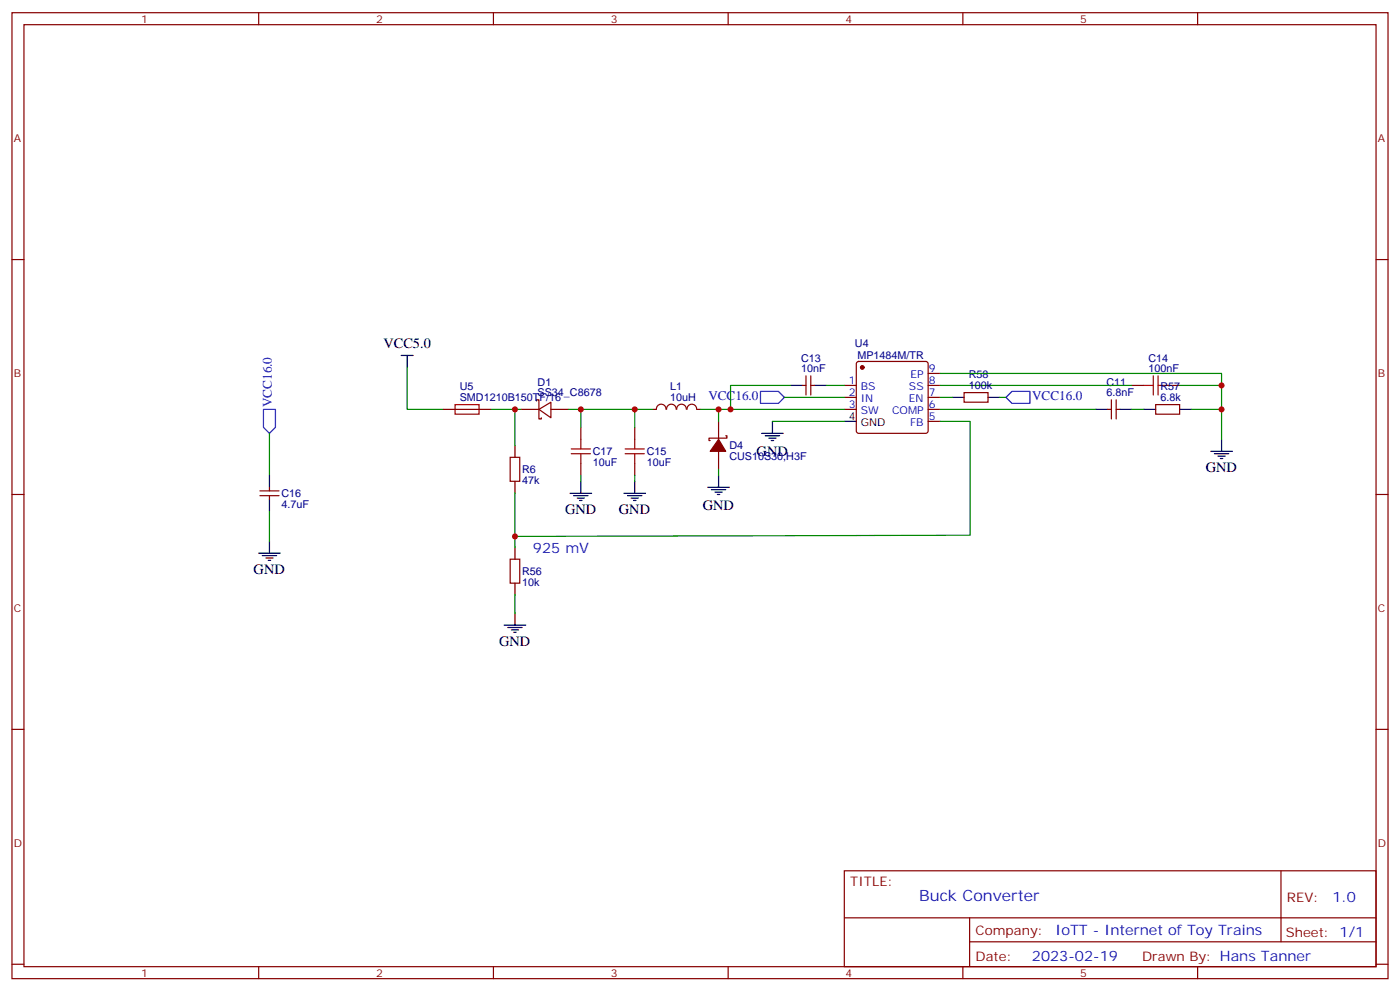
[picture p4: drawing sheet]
<svg xmlns="http://www.w3.org/2000/svg" width="412mm" height="292mm" viewBox="0 0 412 292" stroke-linecap="round" stroke-linejoin="round" font-family="sans-serif">
<g fill="none" stroke="#870000" stroke-width=".35">
<path d="M3.5 3.7h405.4v284.4h-405.4zM7.1 7.3h398.2v277.3h-398.2zM76.2 3.7v3.6M145.3 3.7v3.6M214.5 3.7v3.6M283.6 3.7v3.6M352.8 3.7v3.6M3.5 76.4h3.6M405.3 76.4h3.6M158 118v-.3h.7v2.8M236.4 113.5h1M237.4 110.6v5.7"/>
<path d="M238.8 113.5h1.1M238.8 110.6v5.7M248.7 113.5h3.5M248.7 117h3.5M252.5 106.6l.4-.2h19.8l.5 .2 .2 .5v19.8l-.2 .5-.5 .2h-19.8l-.5-.3-.2-.4v-19.8zM273.4 113.5h3.5M273.4 117h3.5M273.4 109.9h3.5M284 115.6h7v2.8h-7zM327.4 117.7v5.6M328.8 117.7v5.6M333.4 113.5h3.5"/>
<path d="M340.4 119.1h7.1v2.8h-7.1zM344 113.5h3.5M130.5 120.5h14.1M150.3 134.6h2.8v7.1h-2.8zM153.5 120.5h5.2M158.7 120.5l3.6-2.1v4.6zM158.7 120.5v2.8h.8v-.3M162.3 120.5h5.3M171.1 125.8v3.5M171.1 136.4v3.5M187 125.8v3.5M187 136.4v3.5"/>
<path d="M192.3 120.5h1M193.4 120.5a1.41 1.41 0 0 1 1.4-1.5 1.41 1.41 0 0 1 1.4 1.5M196.4 120.5a1.41 1.41 0 0 1 1.4-1.5 1.41 1.41 0 0 1 1.4 1.5M199.3 120.5a1.41 1.41 0 0 1 1.4-1.5 1.41 1.41 0 0 1 1.5 1.5M202.4 120.5a1.41 1.41 0 0 1 1.4-1.5 1.41 1.41 0 0 1 1.4 1.5M205.3 120.5h1.1M211.7 124v5.3M211.7 132.9v5.2M213.8 128.3h.3v.7h-5.3v.7h.4M248.7 120.5h3.5M273.4 120.5h3.5M273.4 124h3.5"/>
<path d="M326.3 120.5h1.1M328.8 120.5h1M3.5 145.6h3.6M76.6 144.5h5.6M76.6 145.9h5.6M79.4 143.4v1.1M79.4 145.9v1.1M405.3 145.6h3.6M150.3 164.6h2.8v7.1h-2.8zM3.5 214.7h3.6M405.3 214.7h3.6M248.7 256.3h156.6v28.3h-156.6z"/>
<path d="M377.3 256.4v20.8M248.7 270.2h156.5M285.6 277.2h119.6M285.6 270.2v14.1M3.5 283.8h3.6M76.2 284.6v3.5M145.3 284.6v3.5M214.5 284.6v3.5M283.6 284.6v3.5M352.8 284.6v3.5M405.3 283.8h3.6"/>
</g>
<path d="M224 115.2h5.3l1.8 1.8-1.8 1.7h-5.3zM298.1 115.2h5.3v3.5h-5.3l-1.8-1.7zM77.6 120.5h3.5v5.3l-1.7 1.8-1.8-1.8z" fill="none" stroke="#00f" stroke-width=".35"/>
<g fill="none" stroke="#000" stroke-width=".35">
<path d="M118.2 104.6h3.5M119.9 104.6v3.6M232.8 113.5h3.6M239.9 113.5h3.5M280.5 117h3.5M291 117h3.6M79.4 139.9v3.5M151.7 131.1v3.5M211.7 139.9v3.5M224.4 127.6h6.3M225.4 128.3h4.3M226.5 129h2.1"/>
<path d="M227.2 129.7h.7M227.5 124v3.6M248.7 124h3.5M322.8 120.5h3.5M329.8 120.5h3.6M336.9 120.5h3.5M347.5 120.5h3.5M356.7 132.9h6.3M357.7 133.6h4.2M358.8 134.3h2.1M359.5 135h.7M359.8 129.3v3.6"/>
<path d="M79.4 147v3.5M79.4 159.3v3.5M151.7 141.7v3.5M167.9 145.2h6.4M169 145.9h4.2M170 146.6h2.2M170.7 147.3h.7M171.1 141.7v3.5M183.8 145.2h6.3M184.9 145.9h4.2M185.9 146.6h2.1M186.6 147.3h.7"/>
<path d="M187 141.7v3.5M208.5 143.4h6.3M209.5 144.1h4.3M210.6 144.9h2.1M211.3 145.6h.7M76.2 162.8h6.3M77.3 163.5h4.2M78.3 164.3h2.1M79 165h.7M151.7 161.1v3.5M151.7 171.7v3.5M148.5 184h6.4"/>
<path d="M149.6 184.7h4.2M150.6 185.4h2.2M151.3 186.1h.7M151.7 180.5v3.5"/>
</g>
<g fill="#870000" stroke="#870000" stroke-width=".35">
<path d="M211.7 129.3l2.1 3.6h-4.6z"/>
<circle cx="254" cy="108.2" r=".53"/>
</g>
<g fill="none" stroke="#a10000" stroke-width=".35">
<path d="M134.1 119.1h7v2.8h-7zM336.9 113.5h2.8M339.7 110.6v5.7M341.1 113.5h2.9M341.1 110.6v5.7M168.3 133.6h5.6M168.3 132.2h5.6M171.1 129.3v2.9M171.1 133.6v2.8M184.1 133.6h5.7M184.1 132.2h5.7M187 129.3v2.9"/>
<path d="M187 133.6v2.8"/>
</g>
<g fill="none" stroke="#008700" stroke-width=".35">
<path d="M119.9 108.2v12.3h10.6M231.1 117h17.6M232.8 113.5h-17.6v7M243.4 113.5h5.3M276.9 109.9h82.9v3.6M276.9 117h3.6M276.9 113.5h56.5M294.6 117h1.7M347.5 113.5h12.3v15.8M79.4 127.6v12.3M144.6 120.5h8.9M151.7 120.5v10.6"/>
<path d="M167.6 120.5h24.7M171.1 120.5v5.3M171.1 139.9v1.8M187 120.5v5.3M187 139.9v1.8M206.4 120.5h42.3M211.7 120.5v3.5M211.7 138.1v1.8M227.5 124h21.2M276.9 124h8.9v33.6l-134.1 .3M276.9 120.5h45.9M333.4 120.5h3.5"/>
<path d="M351 120.5h8.8M79.4 150.5v8.8M151.7 145.2v15.9M151.7 175.2v5.3"/>
</g>
<g fill="#c00">
<circle cx="359.8" cy="120.5" r=".88"/>
<circle cx="359.8" cy="113.5" r=".88"/>
<circle cx="211.7" cy="120.5" r=".88"/>
<circle cx="215.2" cy="120.5" r=".88"/>
<circle cx="187" cy="120.5" r=".88"/>
<circle cx="151.7" cy="157.9" r=".88"/>
<circle cx="171.1" cy="120.5" r=".88"/>
<circle cx="151.7" cy="120.5" r=".88"/>
</g>
<text font-size="4.6" fill="#00f" x="270.8" y="265.4">Buck Converter</text>
<g font-size="4.2">
<text x="112.9" y="102.5">VCC5.0</text>
<text x="222.9" y="134.3">GND</text>
<text x="355.2" y="139">GND</text>
<text x="166.4" y="151.3">GND</text>
<text x="182.3" y="151.3">GND</text>
<text x="207" y="150.2">GND</text>
<text x="74.7" y="169">GND</text>
<text x="147" y="190.2">GND</text>
</g>
<g font-size="4.2" fill="#00f">
<text x="157" y="162.8">925 mV</text>
<text x="392.5" y="265.6">1.0</text>
<text x="310.9" y="275.2">IoTT - Internet of Toy Trains</text>
<text x="304" y="283">2023-02-19</text>
</g>
<g font-size="3.9" fill="#00f">
<text x="80.1" y="119.9" transform="rotate(-90 80.1 119.9)">VCC16.0</text>
<text x="208.7" y="117.7">VCC16.0</text>
<text x="304" y="117.7">VCC16.0</text>
</g>
<g font-size="3.9" fill="#800">
<text x="250.5" y="260.9">TITLE:</text>
<text x="379.1" y="265.6">REV:</text>
<text x="287.4" y="275.1">Company:</text>
<text x="378.7" y="275.7">Sheet: 1/1</text>
<text x="287.4" y="282.8">Date:</text>
<text x="336.4" y="282.9">Drawn By: Hans Tanner</text>
</g>
<g font-size="3.2" fill="#800">
<text x="41.6" y="6.7">1</text>
<text x="110.8" y="6.7">2</text>
<text x="179.9" y="6.7">3</text>
<text x="249.1" y="6.7">4</text>
<text x="318.2" y="6.7">5</text>
<text x="4.1" y="41.8">A</text>
<text x="405.9" y="41.8">A</text>
<text x="4.1" y="111">B</text>
<text x="405.9" y="111">B</text>
<text x="4.1" y="180.1">C</text>
<text x="405.9" y="180.1">C</text>
<text x="4.1" y="249.3">D</text>
<text x="405.9" y="249.3">D</text>
<text x="41.6" y="287.5">1</text>
<text x="110.8" y="287.5">2</text>
<text x="179.9" y="287.5">3</text>
<text x="249.1" y="287.5">4</text>
<text x="318.2" y="287.5">5</text>
</g>
<g font-size="3.2" fill="#000080">
<text x="236" y="106.5">C13</text>
<text x="251.9" y="102.2">U4</text>
<text x="252.6" y="105.8">MP1484M/TR</text>
<text x="338.3" y="106.5">C14</text>
<text x="158.4" y="113.5">D1</text>
<text x="236" y="109.6">10nF</text>
<text x="285.4" y="111.4">R58</text>
<text x="325.9" y="113.5">C11</text>
<text x="338.3" y="109.6">100nF</text>
<text x="135.4" y="118">SMD1210B150TF/16</text>
<text x="135.4" y="114.9">U5</text>
<text x="158.4" y="116.6">SS34_C8678</text>
<text x="197.4" y="117.9">10uH</text>
<text x="197.4" y="114.8">L1</text>
<text x="285.4" y="114.5">100k</text>
<text x="325.9" y="116.6">6.8nF</text>
<text x="341.8" y="118">6.8k</text>
<text x="341.8" y="114.9">R57</text>
<text x="174.6" y="137.1">10uF</text>
<text x="174.6" y="134">C17</text>
<text x="190.5" y="137.1">10uF</text>
<text x="190.5" y="134">C15</text>
<text x="214.8" y="135.3">CUS10S30,H3F</text>
<text x="214.8" y="132.2">D4</text>
<text x="153.8" y="142.4">47k</text>
<text x="153.8" y="139.3">R6</text>
<text x="82.9" y="149.4">4.7uF</text>
<text x="82.9" y="146.3">C16</text>
<text x="153.8" y="172.4">10k</text>
<text x="153.8" y="169.3">R56</text>
</g>
<g font-size="3.2" fill="#00f">
<text x="250" y="113.1">1</text>
<text x="268.2" y="111.3">EP</text>
<text x="273.6" y="113.1">8</text>
<text x="273.6" y="109.6">9</text>
<text x="250" y="116.6">2</text>
<text x="253.5" y="114.9">BS</text>
<text x="253.5" y="118.4">IN</text>
<text x="267.7" y="118.4">EN</text>
<text x="267.8" y="114.9">SS</text>
<text x="273.6" y="116.6">7</text>
<text x="250" y="120.2">3</text>
<text x="253.5" y="121.9">SW</text>
<text x="262.8" y="121.9">COMP</text>
<text x="268.1" y="125.4">FB</text>
<text x="273.6" y="123.7">5</text>
<text x="273.6" y="120.2">6</text>
</g>
<g font-size="3.2">
<text x="250" y="123.7">4</text>
<text x="253.5" y="125.4">GND</text>
</g>
</svg>
